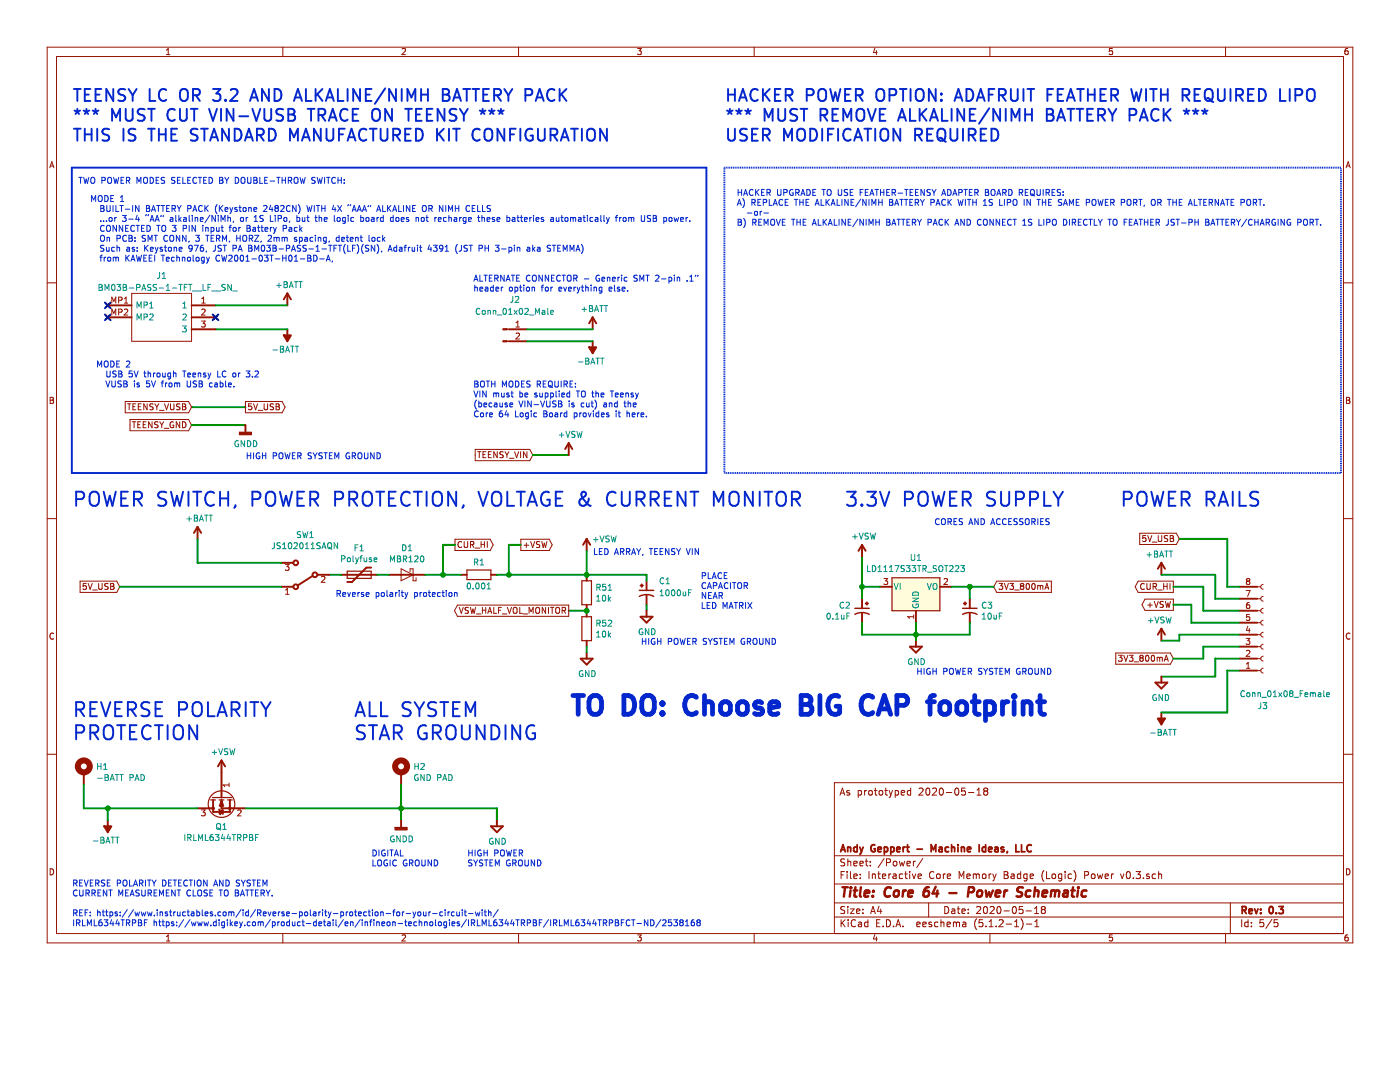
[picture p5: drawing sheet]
EESchema Schematic File Version 4
LIBS:Interactive Core Memory Badge (Logic) Main v0.3-cache
EELAYER 29 0
EELAYER END
$Descr A4 11693 8268
encoding utf-8
Sheet 5 5
Title "Core 64 - Power Schematic"
Date "2020-05-18"
Rev "0.3"
Comp "Andy Geppert - Machine Ideas, LLC"
Comment1 ""
Comment2 ""
Comment3 ""
Comment4 "As prototyped 2020-05-18"
$EndDescr
$Comp
L power:+BATT #PWR0101
U 1 1
P 1650 4500
AR Path="/5E7548ED/5D2956F9" Ref="#PWR0101"  Part="1" 
AR Path="/5E755AC8/5D254AE8/5D2956F9" Ref="#PWR?"  Part="1" 
F 0 "#PWR0101" H 1650 4350 50  0001 C CNN
F 1 "+BATT" H 1665 4673 50  0000 C CNN
F 2 "" H 1650 4500 50  0001 C CNN
F 3 "" H 1650 4500 50  0001 C CNN
	1    1650 4500
	1    0    0    -1  
$EndComp
$Comp
L Device:Polyfuse F1
U 1 1
P 3000 4800
AR Path="/5E7548ED/5D3009B0" Ref="F1"  Part="1" 
AR Path="/5E755AC8/5D254AE8/5D3009B0" Ref="F?"  Part="1" 
F 0 "F1" V 2775 4800 50  0000 C CNN
F 1 "Polyfuse" V 2866 4800 50  0000 C CNN
F 2 "Fuse:Fuse_0805_2012Metric" H 3050 4600 50  0001 L CNN
F 3 "~" H 3000 4800 50  0001 C CNN
	1    3000 4800
	0    1    1    0   
$EndComp
Wire Wire Line
	2750 4800 2850 4800
$Comp
L power:+VSW #PWR0102
U 1 1
P 4900 4600
AR Path="/5E7548ED/5D305A98" Ref="#PWR0102"  Part="1" 
AR Path="/5E755AC8/5D254AE8/5D305A98" Ref="#PWR?"  Part="1" 
F 0 "#PWR0102" H 4900 4450 50  0001 C CNN
F 1 "+VSW" H 5050 4700 50  0000 C CNN
F 2 "" H 4900 4600 50  0001 C CNN
F 3 "" H 4900 4600 50  0001 C CNN
	1    4900 4600
	1    0    0    -1  
$EndComp
Text GLabel 1000 4900 0    50   Input ~ 0
5V_USB
$Comp
L power:-BATT #PWR0104
U 1 1
P 900 6850
AR Path="/5E7548ED/5D30A5B6" Ref="#PWR0104"  Part="1" 
AR Path="/5E755AC8/5D254AE8/5D30A5B6" Ref="#PWR?"  Part="1" 
F 0 "#PWR0104" H 900 6700 50  0001 C CNN
F 1 "-BATT" H 915 7023 50  0000 C CNN
F 2 "" H 900 6850 50  0001 C CNN
F 3 "" H 900 6850 50  0001 C CNN
	1    900  6850
	-1   0    0    1   
$EndComp
Text Notes 7800 4400 0    50   ~ 0
CORES AND ACCESSORIES
$Comp
L Switch:SW_SPDT SW1
U 1 1
P 2550 4800
AR Path="/5E7548ED/5E9AF194" Ref="SW1"  Part="1" 
AR Path="/5E755AC8/5D254AE8/5E9AF194" Ref="SW?"  Part="1" 
F 0 "SW1" H 2550 4471 50  0000 C CNN
F 1 "JS102011SAQN" H 2550 4564 50  0000 C CNN
F 2 "Button_Switch_SMD:SW_SPDT_CK-JS102011SAQN" H 2550 4800 50  0001 C CNN
F 3 "~" H 2550 4800 50  0001 C CNN
	1    2550 4800
	-1   0    0    1   
$EndComp
Text Notes 2800 5000 0    50   ~ 0
Reverse polarity protection
$Comp
L Regulator_Linear:LD1117S33TR_SOT223 U1
U 1 1
P 7650 4900
AR Path="/5E7548ED/5E7B5B14" Ref="U1"  Part="1" 
AR Path="/5E755AC8/5D254AE8/5E7B5B14" Ref="U?"  Part="1" 
F 0 "U1" H 7650 5145 50  0000 C CNN
F 1 "LD1117S33TR_SOT223" H 7650 5052 50  0000 C CNN
F 2 "Package_TO_SOT_SMD:SOT-223-3_TabPin2" H 7650 5100 50  0001 C CNN
F 3 "http://www.st.com/st-web-ui/static/active/en/resource/technical/document/datasheet/CD00000544.pdf" H 7750 4650 50  0001 C CNN
	1    7650 4900
	1    0    0    -1  
$EndComp
Wire Wire Line
	7200 4900 7350 4900
Text Notes 750  2200 0    50   ~ 0
MODE 1\n  BUILT-IN BATTERY PACK (Keystone 2482CN) WITH 4X “AAA” ALKALINE OR NIMH CELLS\n  …or 3-4 “AA” alkaline/NiMh, or 1S LiPo, but the logic board does not recharge these batteries automatically from USB power.\n  CONNECTED TO 3 PIN input for Battery Pack\n  On PCB: SMT CONN, 3 TERM, HORZ, 2mm spacing, detent lock\n  Such as: Keystone 976, JST PA BM03B-PASS-1-TFT(LF)(SN), Adafruit 4391 (JST PH 3-pin aka STEMMA)\n  from KAWEEI Technology CW2001-03T-H01-BD-A, 
Text Notes 800  3250 0    50   ~ 0
MODE 2\n  USB 5V through Teensy LC or 3.2 \n  VUSB is 5V from USB cable.
$Comp
L Connector:Conn_01x02_Male J2
U 1 1
P 4200 2750
AR Path="/5E7548ED/5E78F60B" Ref="J2"  Part="1" 
AR Path="/5E755AC8/5D254AE8/5E78F60B" Ref="J?"  Part="1" 
F 0 "J2" H 4300 3000 50  0000 C CNN
F 1 "Conn_01x02_Male" H 4300 2900 50  0000 C CNN
F 2 "Connector_PinSocket_2.54mm:PinSocket_1x02_P2.54mm_Vertical_SMD_Pin1Left" H 4200 2750 50  0001 C CNN
F 3 "~" H 4200 2750 50  0001 C CNN
	1    4200 2750
	1    0    0    -1  
$EndComp
$Comp
L power:+BATT #PWR0105
U 1 1
P 2400 2550
AR Path="/5E7548ED/5E791B5B" Ref="#PWR0105"  Part="1" 
AR Path="/5E755AC8/5D254AE8/5E791B5B" Ref="#PWR?"  Part="1" 
F 0 "#PWR0105" H 2400 2400 50  0001 C CNN
F 1 "+BATT" H 2415 2723 50  0000 C CNN
F 2 "" H 2400 2550 50  0001 C CNN
F 3 "" H 2400 2550 50  0001 C CNN
	1    2400 2550
	1    0    0    -1  
$EndComp
$Comp
L power:-BATT #PWR0106
U 1 1
P 2400 2750
AR Path="/5E7548ED/5E792BE2" Ref="#PWR0106"  Part="1" 
AR Path="/5E755AC8/5D254AE8/5E792BE2" Ref="#PWR?"  Part="1" 
F 0 "#PWR0106" H 2400 2600 50  0001 C CNN
F 1 "-BATT" H 2415 2923 50  0000 C CNN
F 2 "" H 2400 2750 50  0001 C CNN
F 3 "" H 2400 2750 50  0001 C CNN
	1    2400 2750
	-1   0    0    1   
$EndComp
$Comp
L power:+BATT #PWR0107
U 1 1
P 4950 2750
AR Path="/5E7548ED/5E795118" Ref="#PWR0107"  Part="1" 
AR Path="/5E755AC8/5D254AE8/5E795118" Ref="#PWR?"  Part="1" 
F 0 "#PWR0107" H 4950 2600 50  0001 C CNN
F 1 "+BATT" H 4965 2923 50  0000 C CNN
F 2 "" H 4950 2750 50  0001 C CNN
F 3 "" H 4950 2750 50  0001 C CNN
	1    4950 2750
	1    0    0    -1  
$EndComp
$Comp
L power:-BATT #PWR0108
U 1 1
P 4950 2850
AR Path="/5E7548ED/5E79511E" Ref="#PWR0108"  Part="1" 
AR Path="/5E755AC8/5D254AE8/5E79511E" Ref="#PWR?"  Part="1" 
F 0 "#PWR0108" H 4950 2700 50  0001 C CNN
F 1 "-BATT" H 4965 3023 50  0000 C CNN
F 2 "" H 4950 2850 50  0001 C CNN
F 3 "" H 4950 2850 50  0001 C CNN
	1    4950 2850
	-1   0    0    1   
$EndComp
Text Notes 650  1550 0    50   ~ 0
TWO POWER MODES SELECTED BY DOUBLE-THROW SWITCH:
Text GLabel 4450 3800 0    50   Input ~ 0
TEENSY_VIN
Text GLabel 1600 3550 0    50   Input ~ 0
TEENSY_GND
Wire Wire Line
	1650 4500 1650 4700
Wire Wire Line
	1600 3400 2050 3400
Wire Wire Line
	1800 2750 2400 2750
Wire Wire Line
	1600 3550 2050 3550
Wire Wire Line
	4400 2750 4950 2750
Wire Wire Line
	4400 2850 4950 2850
Text GLabel 1600 3400 0    50   Input ~ 0
TEENSY_VUSB
Text GLabel 2050 3400 2    50   Output ~ 0
5V_USB
Wire Notes Line style solid
	600  1400 5900 1400
Wire Notes Line style solid
	5900 1400 5900 3950
Wire Notes Line style solid
	5900 3950 600  3950
Wire Notes Line style solid
	600  3950 600  1400
Text Notes 600  1200 0    100  ~ 0
TEENSY LC OR 3.2 AND ALKALINE/NIMH BATTERY PACK\n*** MUST CUT VIN-VUSB TRACE ON TEENSY ***\nTHIS IS THE STANDARD MANUFACTURED KIT CONFIGURATION
Text Notes 6150 1900 0    50   ~ 0
HACKER UPGRADE TO USE FEATHER-TEENSY ADAPTER BOARD REQUIRES:\nA) REPLACE THE ALKALINE/NIMH BATTERY PACK WITH 1S LIPO IN THE SAME POWER PORT, OR THE ALTERNATE PORT.\n  -or-\nB) REMOVE THE ALKALINE/NIMH BATTERY PACK AND CONNECT 1S LIPO DIRECTLY TO FEATHER JST-PH BATTERY/CHARGING PORT.
Text Notes 6050 1200 0    100  ~ 0
HACKER POWER OPTION: ADAFRUIT FEATHER WITH REQUIRED LIPO\n*** MUST REMOVE ALKALINE/NIMH BATTERY PACK ***\nUSER MODIFICATION REQUIRED
Wire Wire Line
	4450 3800 4750 3800
Wire Wire Line
	4900 4600 4900 4800
$Comp
L power:+VSW #PWR0110
U 1 1
P 4750 3800
AR Path="/5E7548ED/5E849F38" Ref="#PWR0110"  Part="1" 
AR Path="/5E755AC8/5D254AE8/5E849F38" Ref="#PWR?"  Part="1" 
F 0 "#PWR0110" H 4750 3650 50  0001 C CNN
F 1 "+VSW" H 4765 3973 50  0000 C CNN
F 2 "" H 4750 3800 50  0001 C CNN
F 3 "" H 4750 3800 50  0001 C CNN
	1    4750 3800
	1    0    0    -1  
$EndComp
Text Notes 3950 3500 0    50   ~ 0
BOTH MODES REQUIRE:\nVIN must be supplied TO the Teensy\n(because VIN-VUSB is cut) and the \nCore 64 Logic Board provides it here.
Wire Wire Line
	7200 4650 7200 4900
Text GLabel 8300 4900 2    50   Input ~ 0
3V3_800mA
Text Notes 600  4250 0    118  ~ 0
POWER SWITCH, POWER PROTECTION, VOLTAGE & CURRENT MONITOR
Text Notes 7050 4250 0    118  ~ 0
3.3V POWER SUPPLY
$Comp
L power:+VSW #PWR0114
U 1 1
P 1850 6450
AR Path="/5E7548ED/5E89D125" Ref="#PWR0114"  Part="1" 
AR Path="/5E755AC8/5D254AE8/5E89D125" Ref="#PWR?"  Part="1" 
F 0 "#PWR0114" H 1850 6300 50  0001 C CNN
F 1 "+VSW" H 1865 6623 50  0000 C CNN
F 2 "" H 1850 6450 50  0001 C CNN
F 3 "" H 1850 6450 50  0001 C CNN
	1    1850 6450
	1    0    0    -1  
$EndComp
$Comp
L power:GND #PWR0116
U 1 1
P 7650 5350
AR Path="/5E7548ED/5E8C4F56" Ref="#PWR0116"  Part="1" 
AR Path="/5E755AC8/5D254AE8/5E8C4F56" Ref="#PWR?"  Part="1" 
F 0 "#PWR0116" H 7650 5100 50  0001 C CNN
F 1 "GND" H 7655 5175 50  0000 C CNN
F 2 "" H 7650 5350 50  0001 C CNN
F 3 "" H 7650 5350 50  0001 C CNN
	1    7650 5350
	1    0    0    -1  
$EndComp
Wire Wire Line
	7650 5200 7650 5300
Wire Notes Line
	6050 1400 6050 3950
Wire Notes Line
	6050 3950 11200 3950
Wire Notes Line
	11200 3950 11200 1400
Wire Notes Line
	11200 1400 6050 1400
$Comp
L Device:CP1_Small C?
U 1 1
P 5400 4950
AR Path="/5E755787/5E90E57B" Ref="C?"  Part="1" 
AR Path="/5E755AC8/5D2551FF/5E90E57B" Ref="C?"  Part="1" 
AR Path="/5E755AC8/5E90E57B" Ref="C?"  Part="1" 
AR Path="/5E7548ED/5E90E57B" Ref="C1"  Part="1" 
F 0 "C1" H 5500 5050 50  0000 L CNN
F 1 "1000uF" H 5500 4950 50  0000 L CNN
F 2 "Capacitor_SMD:CP_Elec_10x10" H 5400 4950 50  0001 C CNN
F 3 "~" H 5400 4950 50  0001 C CNN
	1    5400 4950
	1    0    0    -1  
$EndComp
Wire Wire Line
	5400 5100 5400 5050
Wire Wire Line
	4900 4800 5400 4800
Text Notes 5850 5100 0    50   ~ 0
PLACE\nCAPACITOR\nNEAR\nLED MATRIX
Connection ~ 4900 4800
Wire Wire Line
	5400 4800 5400 4850
$Comp
L power:GND #PWR0119
U 1 1
P 5400 5100
AR Path="/5E7548ED/5E9A5B3C" Ref="#PWR0119"  Part="1" 
AR Path="/5E755AC8/5D254AE8/5E9A5B3C" Ref="#PWR?"  Part="1" 
F 0 "#PWR0119" H 5400 4850 50  0001 C CNN
F 1 "GND" H 5405 4925 50  0000 C CNN
F 2 "" H 5400 5100 50  0001 C CNN
F 3 "" H 5400 5100 50  0001 C CNN
	1    5400 5100
	1    0    0    -1  
$EndComp
Text Notes 7650 5650 0    50   ~ 0
HIGH POWER SYSTEM GROUND
Text Notes 5350 5400 0    50   ~ 0
HIGH POWER SYSTEM GROUND
Text Notes 2050 3850 0    50   ~ 0
HIGH POWER SYSTEM GROUND
Text Notes 4950 4650 0    50   ~ 0
LED ARRAY, TEENSY VIN
$Comp
L Device:R R?
U 1 1
P 4900 4950
AR Path="/5E755787/5E800BC1" Ref="R?"  Part="1" 
AR Path="/5E755AC8/5D2551FF/5E800BC1" Ref="R?"  Part="1" 
AR Path="/5E7548ED/5E800BC1" Ref="R51"  Part="1" 
F 0 "R51" H 4970 4996 50  0000 L CNN
F 1 "10k" H 4970 4905 50  0000 L CNN
F 2 "Resistor_SMD:R_0805_2012Metric" V 4830 4950 50  0001 C CNN
F 3 "~" H 4900 4950 50  0001 C CNN
	1    4900 4950
	1    0    0    -1  
$EndComp
$Comp
L Device:R R?
U 1 1
P 4900 5250
AR Path="/5E755787/5E800BC7" Ref="R?"  Part="1" 
AR Path="/5E755AC8/5D2551FF/5E800BC7" Ref="R?"  Part="1" 
AR Path="/5E7548ED/5E800BC7" Ref="R52"  Part="1" 
F 0 "R52" H 4970 5296 50  0000 L CNN
F 1 "10k" H 4970 5205 50  0000 L CNN
F 2 "Resistor_SMD:R_0805_2012Metric" V 4830 5250 50  0001 C CNN
F 3 "~" H 4900 5250 50  0001 C CNN
	1    4900 5250
	1    0    0    -1  
$EndComp
Wire Wire Line
	4750 5100 4900 5100
Connection ~ 4900 5100
Text GLabel 4750 5100 0    50   Output ~ 0
VSW_HALF_VOL_MONITOR
$Comp
L Transistor_FET:IRLML2060 Q1
U 1 1
P 1850 6650
F 0 "Q1" V 2101 6650 50  0000 C CNN
F 1 "IRLML6344TRPBF" V 2194 6650 50  0000 C CNN
F 2 "Digikey:SOT-23-3" H 2050 6575 50  0001 L CIN
F 3 "https://www.digikey.com/product-detail/en/infineon-technologies/IRLML6344TRPBF/IRLML6344TRPBFCT-ND/2538168" H 1850 6650 50  0001 L CNN
	1    1850 6650
	0    -1   1    0   
$EndComp
Text Notes 2950 6200 0    118  ~ 0
ALL SYSTEM\nSTAR GROUNDING
$Comp
L Device:R R?
U 1 1
P 4000 4800
AR Path="/5D4B5807" Ref="R?"  Part="1" 
AR Path="/5D254AE8/5D4B5807" Ref="R43"  Part="1" 
AR Path="/5E7548ED/5D4B5807" Ref="R1"  Part="1" 
AR Path="/5E755AC8/5D254AE8/5D4B5807" Ref="R?"  Part="1" 
F 0 "R1" V 4100 4800 50  0000 C CNN
F 1 "0.001" V 3900 4800 50  0000 C CNN
F 2 "Resistor_SMD:R_0805_2012Metric" V 3930 4800 50  0001 C CNN
F 3 "~" H 4000 4800 50  0001 C CNN
	1    4000 4800
	0    -1   -1   0   
$EndComp
Text Notes 3950 2450 0    50   ~ 0
ALTERNATE CONNECTOR - Generic SMT 2-pin .1” \nheader option for everything else. 
$Comp
L BM03B-PASS-1-TFT__LF__SN_:BM03B-PASS-1-TFT__LF__SN_ J1
U 1 1
P 1800 2550
F 0 "J1" H 2250 2800 50  0000 C CNN
F 1 "BM03B-PASS-1-TFT__LF__SN_" H 2200 2700 50  0000 C CNN
F 2 "JST_BM03B-PASS-1-TFT:BM03BPASS1TFTLFSN" H 2550 2650 50  0001 L CNN
F 3 "http://www.jst-mfg.com/product/pdf/eng/ePA-F.pdf" H 2550 2550 50  0001 L CNN
F 4 "Conn Shrouded Header HDR 3 POS 2mm Solder ST SMD T/R" H 2550 2450 50  0001 L CNN "Description"
F 5 "8.8" H 2550 2350 50  0001 L CNN "Height"
F 6 "JST (JAPAN SOLDERLESS TERMINALS)" H 2550 2250 50  0001 L CNN "Manufacturer_Name"
F 7 "BM03B-PASS-1-TFT (LF)(SN)" H 2550 2150 50  0001 L CNN "Manufacturer_Part_Number"
F 8 "" H 2550 2050 50  0001 L CNN "Mouser Part Number"
F 9 "" H 2550 1950 50  0001 L CNN "Mouser Price/Stock"
F 10 "" H 2550 1850 50  0001 L CNN "RS Part Number"
F 11 "" H 2550 1750 50  0001 L CNN "RS Price/Stock"
	1    1800 2550
	-1   0    0    -1  
$EndComp
Wire Wire Line
	1800 2550 2400 2550
$Comp
L Diode:MBR0520 D1
U 1 1
P 3400 4800
F 0 "D1" H 3400 4581 50  0000 C CNN
F 1 "MBR120" H 3400 4674 50  0000 C CNN
F 2 "Diode_SMD:D_SOD-123F" H 3400 4625 50  0001 C CNN
F 3 "https://www.digikey.com/product-detail/en/on-semiconductor/MBR120VLSFT1G/MBR120VLSFT1GOSCT-ND/893874" H 3400 4800 50  0001 C CNN
	1    3400 4800
	-1   0    0    1   
$EndComp
Wire Wire Line
	3250 4800 3150 4800
$Comp
L Connector:Conn_01x08_Female J?
U 1 1
P 10550 5300
AR Path="/5E75D6AB/5E8E7260" Ref="J?"  Part="1" 
AR Path="/5E7548ED/5E8E7260" Ref="J3"  Part="1" 
F 0 "J3" H 10500 5900 50  0000 L CNN
F 1 "Conn_01x08_Female" H 10350 5800 50  0000 L CNN
F 2 "Connector_PinSocket_2.54mm:PinSocket_1x08_P2.54mm_Vertical" H 10550 5300 50  0001 C CNN
F 3 "~" H 10550 5300 50  0001 C CNN
	1    10550 5300
	1    0    0    1   
$EndComp
Text GLabel 9800 5500 0    50   Input ~ 0
3V3_800mA
$Comp
L power:-BATT #PWR0123
U 1 1
P 9700 5950
AR Path="/5E7548ED/5E8EB9C2" Ref="#PWR0123"  Part="1" 
AR Path="/5E755AC8/5D254AE8/5E8EB9C2" Ref="#PWR?"  Part="1" 
F 0 "#PWR0123" H 9700 5800 50  0001 C CNN
F 1 "-BATT" H 9715 6123 50  0000 C CNN
F 2 "" H 9700 5950 50  0001 C CNN
F 3 "" H 9700 5950 50  0001 C CNN
	1    9700 5950
	1    0    0    1   
$EndComp
Wire Wire Line
	7950 4900 8100 4900
Wire Wire Line
	1650 4700 2350 4700
$Comp
L power:+BATT #PWR0157
U 1 1
P 9700 4800
AR Path="/5E7548ED/5E8F0624" Ref="#PWR0157"  Part="1" 
AR Path="/5E755AC8/5D254AE8/5E8F0624" Ref="#PWR?"  Part="1" 
F 0 "#PWR0157" H 9700 4650 50  0001 C CNN
F 1 "+BATT" H 9715 4973 50  0000 C CNN
F 2 "" H 9700 4800 50  0001 C CNN
F 3 "" H 9700 4800 50  0001 C CNN
	1    9700 4800
	-1   0    0    -1  
$EndComp
Text GLabel 9850 4500 0    50   Input ~ 0
5V_USB
Text GLabel 4350 4550 2    50   Output ~ 0
+VSW
Text GLabel 3800 4550 2    50   Output ~ 0
CUR_HI
Wire Wire Line
	3800 4550 3700 4550
Wire Wire Line
	4250 4550 4350 4550
Text GLabel 9800 5050 0    50   Output ~ 0
+VSW
Text GLabel 9800 4900 0    50   Output ~ 0
CUR_HI
Wire Wire Line
	9700 5950 10250 5950
Wire Wire Line
	10250 5950 10250 5600
Wire Wire Line
	10250 5600 10350 5600
Wire Wire Line
	9700 5650 10150 5650
Wire Wire Line
	10150 5650 10150 5500
Wire Wire Line
	10150 5500 10350 5500
Wire Wire Line
	9800 5500 10050 5500
Wire Wire Line
	10050 5500 10050 5400
Wire Wire Line
	10050 5400 10350 5400
Wire Wire Line
	9800 4900 10050 4900
Wire Wire Line
	10050 4900 10050 5100
Wire Wire Line
	10050 5100 10350 5100
Wire Wire Line
	9700 4800 10150 4800
Wire Wire Line
	10150 4800 10150 5000
Wire Wire Line
	10150 5000 10350 5000
Wire Wire Line
	9850 4500 10250 4500
Wire Wire Line
	10250 4500 10250 4900
Wire Wire Line
	10250 4900 10350 4900
Wire Wire Line
	9950 5200 10350 5200
$Comp
L power:+VSW #PWR0160
U 1 1
P 7200 4650
AR Path="/5E7548ED/5E91C71C" Ref="#PWR0160"  Part="1" 
AR Path="/5E755AC8/5D254AE8/5E91C71C" Ref="#PWR?"  Part="1" 
F 0 "#PWR0160" H 7200 4500 50  0001 C CNN
F 1 "+VSW" H 7215 4823 50  0000 C CNN
F 2 "" H 7200 4650 50  0001 C CNN
F 3 "" H 7200 4650 50  0001 C CNN
	1    7200 4650
	1    0    0    -1  
$EndComp
$Comp
L power:GND #PWR0161
U 1 1
P 9700 5650
AR Path="/5E7548ED/5E91E931" Ref="#PWR0161"  Part="1" 
AR Path="/5E755AC8/5D254AE8/5E91E931" Ref="#PWR?"  Part="1" 
F 0 "#PWR0161" H 9700 5400 50  0001 C CNN
F 1 "GND" H 9705 5475 50  0000 C CNN
F 2 "" H 9700 5650 50  0001 C CNN
F 3 "" H 9700 5650 50  0001 C CNN
	1    9700 5650
	-1   0    0    -1  
$EndComp
Wire Wire Line
	1000 4900 2350 4900
$Comp
L Mechanical:MountingHole_Pad H2
U 1 1
P 3350 6450
F 0 "H2" H 3450 6500 50  0000 L CNN
F 1 "GND PAD" H 3450 6407 50  0000 L CNN
F 2 "MountingHole:MountingHole_2.2mm_M2_Pad_Via" H 3350 6450 50  0001 C CNN
F 3 "~" H 3350 6450 50  0001 C CNN
	1    3350 6450
	1    0    0    -1  
$EndComp
Wire Wire Line
	3350 6550 3350 6750
$Comp
L Mechanical:MountingHole_Pad H1
U 1 1
P 700 6450
F 0 "H1" H 800 6500 50  0000 L CNN
F 1 "-BATT PAD" H 800 6407 50  0000 L CNN
F 2 "MountingHole:MountingHole_2.2mm_M2_Pad_Via" H 700 6450 50  0001 C CNN
F 3 "~" H 700 6450 50  0001 C CNN
	1    700  6450
	1    0    0    -1  
$EndComp
Text Notes 600  6200 0    118  ~ 0
REVERSE POLARITY\nPROTECTION
Wire Wire Line
	700  6550 700  6750
Wire Wire Line
	700  6750 900  6750
Wire Wire Line
	900  6850 900  6750
Connection ~ 900  6750
Wire Wire Line
	3550 4800 3700 4800
Wire Wire Line
	4150 4800 4250 4800
Wire Wire Line
	4250 4550 4250 4800
Connection ~ 4250 4800
Wire Wire Line
	4250 4800 4900 4800
Wire Wire Line
	3700 4550 3700 4800
Connection ~ 3700 4800
Wire Wire Line
	3700 4800 3850 4800
Text Notes 9350 4250 0    118  ~ 0
POWER RAILS
Wire Wire Line
	9950 5200 9950 5050
Wire Wire Line
	9950 5050 9800 5050
Wire Wire Line
	2050 6750 3350 6750
Text Notes 600  7750 0    50   ~ 0
REVERSE POLARITY DETECTION AND SYSTEM\nCURRENT MEASUREMENT CLOSE TO BATTERY.\n\nREF: https://www.instructables.com/id/Reverse-polarity-protection-for-your-circuit-with/\nIRLML6344TRPBF https://www.digikey.com/product-detail/en/infineon-technologies/IRLML6344TRPBF/IRLML6344TRPBFCT-ND/2538168
Wire Wire Line
	3350 6750 3350 6850
Wire Wire Line
	4150 6850 4150 6750
Text Notes 3900 7250 0    50   ~ 0
HIGH POWER\nSYSTEM GROUND
$Comp
L power:GND #PWR0115
U 1 1
P 4150 6850
AR Path="/5E7548ED/5E8C20D5" Ref="#PWR0115"  Part="1" 
AR Path="/5E755AC8/5D254AE8/5E8C20D5" Ref="#PWR?"  Part="1" 
F 0 "#PWR0115" H 4150 6600 50  0001 C CNN
F 1 "GND" H 4155 6675 50  0000 C CNN
F 2 "" H 4150 6850 50  0001 C CNN
F 3 "" H 4150 6850 50  0001 C CNN
	1    4150 6850
	1    0    0    -1  
$EndComp
Text Notes 3100 7250 0    50   ~ 0
DIGITAL\nLOGIC GROUND
$Comp
L power:GNDD #PWR0103
U 1 1
P 3350 6850
AR Path="/5E7548ED/5D31E05B" Ref="#PWR0103"  Part="1" 
AR Path="/5E755AC8/5D254AE8/5D31E05B" Ref="#PWR?"  Part="1" 
F 0 "#PWR0103" H 3350 6600 50  0001 C CNN
F 1 "GNDD" H 3354 6695 50  0000 C CNN
F 2 "" H 3350 6850 50  0001 C CNN
F 3 "" H 3350 6850 50  0001 C CNN
	1    3350 6850
	1    0    0    -1  
$EndComp
Connection ~ 3350 6750
Wire Wire Line
	3350 6750 4150 6750
$Comp
L power:GND #PWR0167
U 1 1
P 4900 5450
AR Path="/5E7548ED/5E93E34A" Ref="#PWR0167"  Part="1" 
AR Path="/5E755AC8/5D254AE8/5E93E34A" Ref="#PWR?"  Part="1" 
F 0 "#PWR0167" H 4900 5200 50  0001 C CNN
F 1 "GND" H 4905 5275 50  0000 C CNN
F 2 "" H 4900 5450 50  0001 C CNN
F 3 "" H 4900 5450 50  0001 C CNN
	1    4900 5450
	1    0    0    -1  
$EndComp
Wire Wire Line
	4900 5400 4900 5450
$Comp
L Device:CP1_Small C?
U 1 1
P 8100 5100
AR Path="/5E755787/5EBB7068" Ref="C?"  Part="1" 
AR Path="/5E755AC8/5D2551FF/5EBB7068" Ref="C?"  Part="1" 
AR Path="/5EA63449/5EBB7068" Ref="C?"  Part="1" 
AR Path="/5E7548ED/5EBB7068" Ref="C3"  Part="1" 
F 0 "C3" H 8191 5146 50  0000 L CNN
F 1 "10uF" H 8191 5055 50  0000 L CNN
F 2 "Capacitor_SMD:C_0805_2012Metric" H 8100 5100 50  0001 C CNN
F 3 "~" H 8100 5100 50  0001 C CNN
	1    8100 5100
	1    0    0    -1  
$EndComp
$Comp
L Device:CP1_Small C?
U 1 1
P 7200 5100
AR Path="/5E755787/5EBB706E" Ref="C?"  Part="1" 
AR Path="/5E755AC8/5D2551FF/5EBB706E" Ref="C?"  Part="1" 
AR Path="/5EA63449/5EBB706E" Ref="C?"  Part="1" 
AR Path="/5E7548ED/5EBB706E" Ref="C2"  Part="1" 
F 0 "C2" H 7291 5146 50  0000 L CNN
F 1 "0.1uF" H 7291 5055 50  0000 L CNN
F 2 "Capacitor_SMD:C_0805_2012Metric" H 7200 5100 50  0001 C CNN
F 3 "~" H 7200 5100 50  0001 C CNN
	1    7200 5100
	-1   0    0    -1  
$EndComp
Wire Wire Line
	8100 4900 8100 5000
Connection ~ 8100 4900
Wire Wire Line
	8100 4900 8300 4900
Wire Wire Line
	8100 5200 8100 5300
Wire Wire Line
	8100 5300 7650 5300
Connection ~ 7650 5300
Wire Wire Line
	7650 5300 7650 5350
Wire Wire Line
	7200 5200 7200 5300
Wire Wire Line
	7200 5300 7650 5300
Wire Wire Line
	7200 5000 7200 4900
Connection ~ 7200 4900
Text Notes 4750 6000 0    157  ~ 31
TO DO: Choose BIG CAP footprint
Wire Wire Line
	900  6750 1650 6750
$Comp
L power:+VSW #PWR0113
U 1 1
P 9700 5350
AR Path="/5E7548ED/5E8659D4" Ref="#PWR0113"  Part="1" 
AR Path="/5E755AC8/5D254AE8/5E8659D4" Ref="#PWR?"  Part="1" 
F 0 "#PWR0113" H 9700 5200 50  0001 C CNN
F 1 "+VSW" H 9715 5523 50  0000 C CNN
F 2 "" H 9700 5350 50  0001 C CNN
F 3 "" H 9700 5350 50  0001 C CNN
	1    9700 5350
	-1   0    0    -1  
$EndComp
Wire Wire Line
	9700 5350 9850 5350
Wire Wire Line
	9850 5350 9850 5300
Wire Wire Line
	9850 5300 10350 5300
NoConn ~ 900  2550
NoConn ~ 900  2650
NoConn ~ 1800 2650
$Comp
L power:GNDD #PWR0109
U 1 1
P 2050 3550
AR Path="/5E7548ED/5EC77259" Ref="#PWR0109"  Part="1" 
AR Path="/5E755AC8/5D254AE8/5EC77259" Ref="#PWR?"  Part="1" 
F 0 "#PWR0109" H 2050 3300 50  0001 C CNN
F 1 "GNDD" H 2054 3395 50  0000 C CNN
F 2 "" H 2050 3550 50  0001 C CNN
F 3 "" H 2050 3550 50  0001 C CNN
	1    2050 3550
	1    0    0    -1  
$EndComp
$EndSCHEMATC
